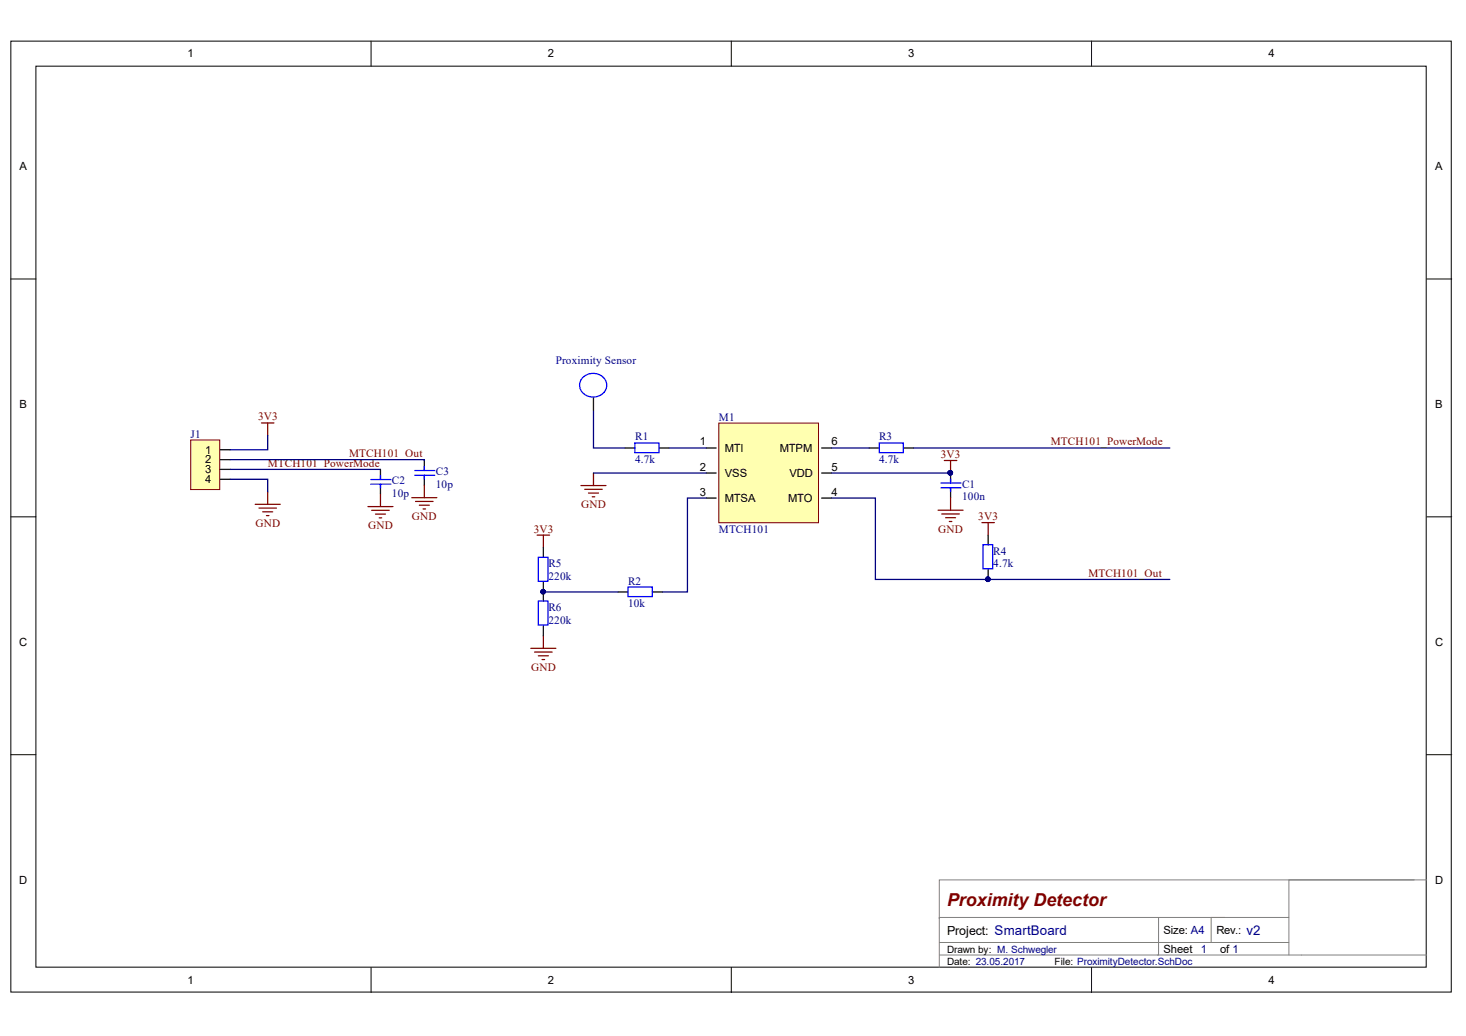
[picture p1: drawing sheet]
# Altium project ProximityDetector.PrjPcb
1 sheet, 12 parts. Net scope: global (net labels, ports and power ports of the same name join across sheets).
Board file: ProximityDetector.PcbDoc

## Sheet ProximityDetector.SchDoc: Proximity Detector
size A4; Date: FS17; DrawnBy: M. Schwegler; Organization: HSLU T&A; Address1: Abteilung Elektrotechnik; Address2: Technikumsstrasse 21; Address3: CH-6048 Horw; Revision: v2; SheetNumber: 1; SheetTotal: 1; Projektname: SmartBoard

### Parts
C1  100n  [0805_C]
C2  10p  [0805_C]
C3  10p  [0805_C]
J1  (no value)  [CON_THT_4P_RM2.54]
M1  MTCH101  [SOT23-6]
Proximity_Sensor  Detector  [Hole_1.3mm]  (value not drawn)
R1  4.7k  [0805_R]
R2  10k  [0805_R]
R3  4.7k  [0805_R]
R4  4.7k  [0805_R]
R5  220k  [0805_R]
R6  220k  [0805_R]

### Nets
3V3: C1.2 J1.1 M1.5(VDD) R4.2 R5.2
GND: C1.1 C2.1 C3.1 J1.4 M1.2(VSS) R6.1
MTCH101_Out: C3.2 J1.2 M1.4(MTO) R4.1
MTCH101_PowerMode: C2.2 J1.3 R3.2
NetM1_1: M1.1(MTI) R1.2
NetM1_3: M1.3(MTSA) R2.2
NetM1_6: M1.6(MTPM) R3.1
NetProximity_Sensor_1: Proximity_Sensor.1 R1.1
NetR2_1: R2.1 R5.1 R6.2
